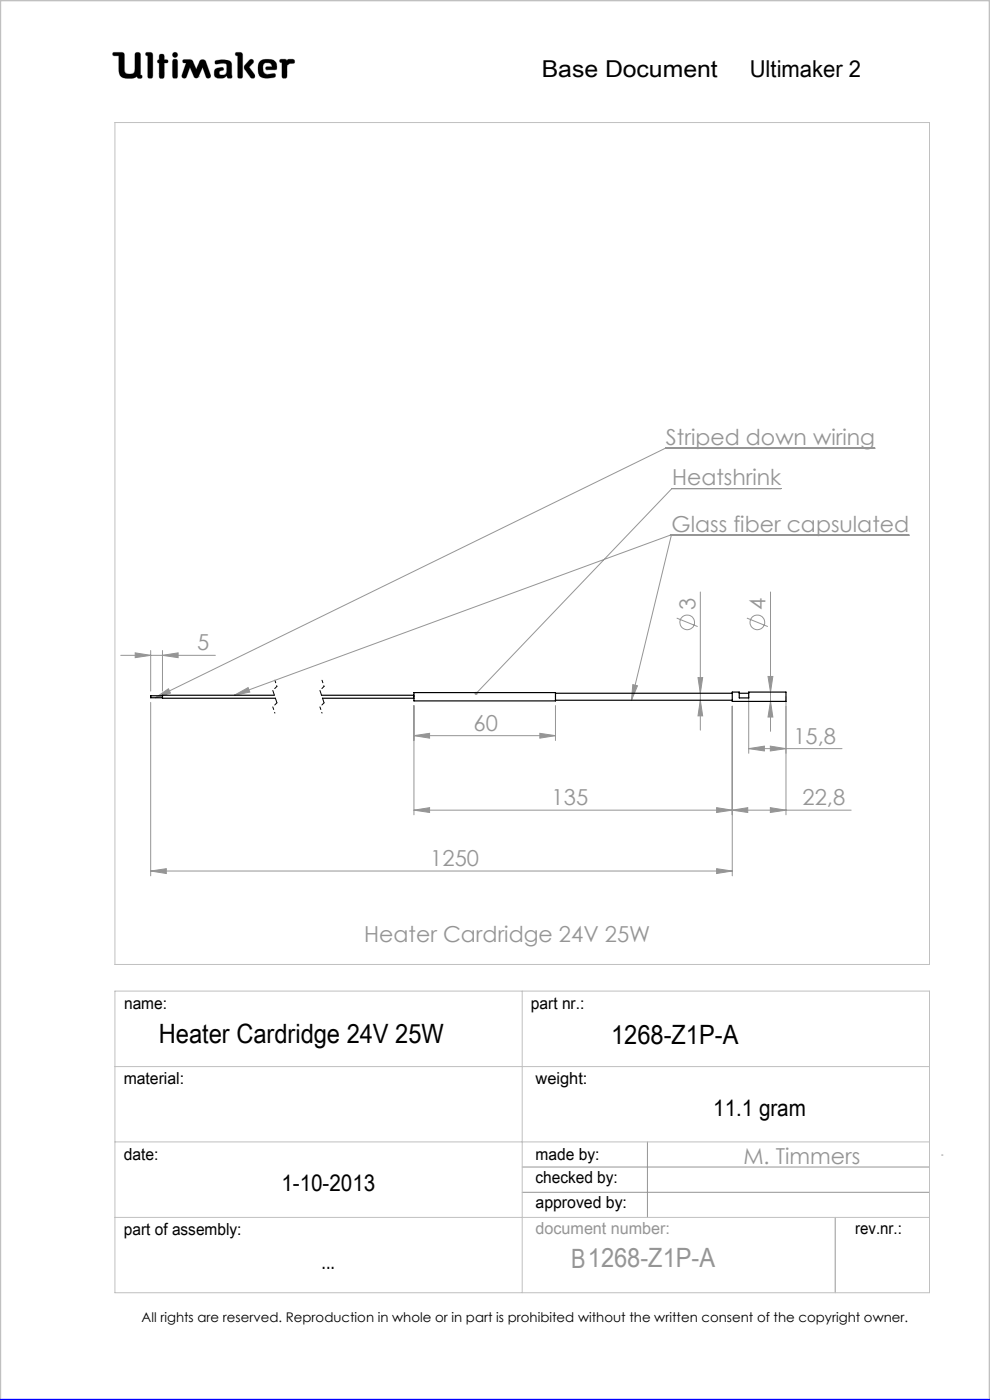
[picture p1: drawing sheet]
<svg xmlns="http://www.w3.org/2000/svg" width="210mm" height="297mm" viewBox="0 0 210 297" stroke-linecap="round" stroke-linejoin="round" font-family="sans-serif">
<g fill="none" stroke="#c0c0c0" stroke-width=".21">
<path d="M24 11.1h1.9l.4 .3 .2 3.9a1.51 1.51 0 0 0 2 0l.2-4a.77 .77 0 0 1 1 0l.1 4.6 .3 .1a.39 .39 0 0 1-.3 .6l-.6-.1-.1-.3a3.8 3.8 0 0 1-3 .3l-.6-.5-.2-.6-.1-3.6h-1a.39 .39 0 0 1-.3-.2 .39 .39 0 0 1 .1-.5zM31 11.1l1.2 .1 .2 .4-.1 4.8a.6 .6 0 0 1-.6 .2 .6 .6 0 0 1-.4-.5v-4.3l-.4-.1zM33.8 12.7v-1.1a.6 .6 0 0 1 .7-.1 .6 .6 0 0 1 .4 .5v.7h.6a.37 .37 0 0 1 0 .6l-.6 .1-.1 3.1a.6 .6 0 0 1-.6 .1 .6 .6 0 0 1-.4-.5v-2.7M33.8 12.7h.1M33.8 13.4h.1M33.8 15.7h.1M33.8 12.7h-.3l-.1 .3v.2l.4 .2M36.7 11.3l.4-.2 .4 .2 .2 .3-.2 .4-.4 .2-.4-.2-.1-.4zM36.8 12.6h.7l.2 .5v3l-.2 .5h-.7l-.2-.5v-3zM38.9 12.7l1.4-.1 .4 .2 .9 1.9 .7-1.6a.73 .73 0 0 1 .7-.5 .73 .73 0 0 1 .7 .5l1 2.8-.1 .5a.53 .53 0 0 1-.5 .2 .53 .53 0 0 1-.4-.3l-.7-2-1 2.1-.4 .2-.4-.2-.9-2.1-.7 2a.54 .54 0 0 1-.5 .3 .54 .54 0 0 1-.5-.2v-.5l.9-2.5-.7-.2zM42.1 16.3h.1M45.6 12.9a3.7 3.7 0 0 1 3.4 .3l.1 .5 .1 2.7a.64 .64 0 0 1-1-.2l-.1-.1a1.93 1.93 0 0 1-2.5 .2 1.32 1.32 0 0 1 .4-1.8l1-.2 .3 .1 .1 .2v.3a.73 .73 0 0 0-.9 .8 .98 .98 0 0 0 1.4 0l.2-.6-.1-1.5a2.59 2.59 0 0 0-2 0l-.4-.2z"/>
<path d="M50 11.1l1.3 .1 .2 .4-.1 4.8a.57 .57 0 0 1-.6 .2 .57 .57 0 0 1-.4-.5v-4.3l-.4-.1zM52.9 12.8l.4-.2 .4 .1 .1 .4-1 1.1 1.2 1.6 .1 .5-.2 .3h-.4a5.9 5.9 0 0 1-1.7-2.2l.1-.6zM55 13.3a2.62 2.62 0 0 1 3.5-.1l.2 1.1-.1 .5h-2l-.2-.1v-.5l1.3-.1-.2-.5a1.24 1.24 0 0 0-1.6 .1l-.1 1.1 .2 .6 .8 .4 1.5-.2 .1 .1v.6a3.8 3.8 0 0 1-3.3-.1 3.2 3.2 0 0 1-.1-2.9zM56.6 14.8h.1M59.4 12.6h1.2l.3 .3a1.21 1.21 0 0 1 1.5-.2v.7l-.9 .1-.6 .4-.1 2.5a.6 .6 0 0 1-.6 .2 .6 .6 0 0 1-.4-.5v-2.8l-.5-.2zM24.4 26h172.8v178.6h-172.8zM24.4 210.3h172.8v63.9h-172.8zM110.8 210.3v63.9M24.4 226.3h172.8M24.4 242.2h172.8M24.4 258.3h172.8"/>
</g>
<g fill="none" stroke="#959595" stroke-width=".21">
<path d="M185.6 95.1h-44.4l-108.2 52.9M142.4 113.5l-8.5 35.1M165.7 103.6h-23.2l-41.5 43.5M192.8 113.5h-50.6l-92.5 34M25.6 139h20.1M28.7 138.5l3.3 .5-3.3 .5zM32 138v8.6M34.5 139l3.3-.5v1zM34.5 138v8.6M143.5 131.1l4.5 1.8M148.6 125.6v29.3M158.4 131.1l4.5 1.8"/>
<path d="M163.4 125.6v29.5M32 149v36.8M33 148l2.7-1.9 .5 .9zM49.7 147.5l2.9-1.6 .4 .9zM87.8 156.1l3.3-.5v1zM87.8 149.7v23.2M87.8 156.1h30M114.5 155.6l3.3 .5-3.3 .5zM117.8 149.7v7.4M134.2 145.2l1 .3-1.3 3.1zM148.1 143.8h.9l-.4 3.3zM148.6 148.6l.4 3.3h-.9z"/>
<path d="M155.3 149.8v36M158.8 158.8l3.3-.5v1zM158.8 147.8v12M158.8 158.8h19.8M162.9 143.5h1l-.5 3.3zM163.4 158.3l3.3 .5-3.3 .5zM163.4 148.8l.5 3.3h-1zM166.7 147.8v25.1M87.8 171.9l3.3-.6v1.1zM87.8 171.9h92.8M152 171.3l3.3 .6-3.3 .5zM155.3 171.9l3.3-.6v1.1z"/>
<path d="M163.4 171.3l3.3 .6-3.3 .5zM32 184.8l3.3-.5v1zM32 184.8h123.3M152 184.3l3.3 .5-3.3 .5zM110.8 247.6h86.4M110.8 252.9h86.4M137.3 242.2v16.1M177.2 258.3v15.9M199.7 245h.3"/>
<circle cx="145.8" cy="132" r="1.56"/>
<circle cx="160.7" cy="132" r="1.55"/>
</g>
<path d="M0 297v-297h210v297" fill="none" stroke="#c0c0c0" stroke-width=".5"/>
<path d="M0 297h210" fill="none" stroke="#00f" stroke-width=".5"/>
<path d="M45.7 12.9l-.1 .5 .2 .2 1.2-.2 .9 .1 .2 .3-.1 1.4a.84 .84 0 0 1-.6 .7 .84 .84 0 0 1-.9-.3l.1-.4 .4-.2a.36 .36 0 0 0 .4-.4 .36 .36 0 0 0-.4-.3 1.23 1.23 0 0 0-1.6 1 1.07 1.07 0 0 0 .3 1.1 1.07 1.07 0 0 0 1.1 .2h.6l.3-.2a.28 .28 0 0 1 .4-.3 .28 .28 0 0 1 .2 .4 .57 .57 0 0 0 .6 .2 .57 .57 0 0 0 .3-.6l-.1-2.4a1.23 1.23 0 0 0-1.5-1zM50 11.1v.6l.4 .1v4.6l.3 .2h.5l.3-.3v-4.8l-.4-.4zM53 12.7l-1.2 1.3v.5l1.4 2 .6 .1 .2-.2v-.6l-1.2-1.6 1-.9v-.4l-.4-.3zM55.2 12.9a2.9 2.9 0 0 0 .1 3.4l.5 .2 1 .1 1.4-.2 .3-.2-.1-.5-.2-.1-1.4 .2-.6-.2-.3-.4-.1-.5a.99 .99 0 0 1 .7-1.3 .99 .99 0 0 1 1.2 .7l-1.2 .1-.2 .4 .3 .2h1.5a.51 .51 0 0 0 .6-.1 .51 .51 0 0 0 0-.6 1.62 1.62 0 0 0-2-1.5l-1.1 .1zM59.4 12.6l-.1 .6 .5 .1v3l.2 .3h.6l.3-.4v-2.3l.6-.4 .9-.1 .1-.5-.3-.3h-1l-.3 .3-.4-.3zM36.7 12.7l-.1 .3v3.4l.2 .2h.7l.2-.3v-3.4l-.2-.3zM36.6 11.6a.56 .56 0 0 0 1.1 0 .56 .56 0 0 0-1.1 0zM33.8 11.6v1.1l-.4 .2v.4l.4 .1v2.9l.2 .3h.5l.4-.4v-2.8l.7-.1 .1-.4-.3-.2h-.5v-.8l-.2-.4h-.6zM31 11.1l-.1 .6 .4 .1v4.5l.3 .3h.5l.3-.5v-4.7l-.4-.3zM38.8 12.7v.5l.7 .2-.9 2.5 .1 .6 .5 .1 .3-.2 .8-2.1 .9 2.1 .3 .2h.3l.3-.2 .9-2.1 .7 2.1 .6 .2 .4-.2v-.5l-1-2.8-.3-.4h-.7l-.3 .2-.8 1.8-.9-1.9-.4-.2zM24 11.2v.6h1.2v2.7a1.76 1.76 0 0 0 2.2 2.1h.9l.8-.4 .3 .4h.6l.2-.2-.1-.4-.3-.1v-4.4l-.4-.4h-.5l-.3 .4v3.4a.81 .81 0 0 1-1.1 .8h-.1a.86 .86 0 0 1-1-1.1l-.1-3.3-.4-.2z" fill-rule="evenodd" fill="#000"/>
<path d="M57.9 150l.4 1.3M58.3 144.3l.4 1.3M67.9 150l.4 1.3M68.3 144.3l.4 1.3" fill="none" stroke="#000" stroke-width=".21" stroke-dasharray="1.3 .6" stroke-dashoffset=".7"/>
<path d="M58.7 145.6l-.8 .9M58.7 149.1l-.8 .9M68.7 145.6l-.8 .9M68.7 149.1l-.8 .9" fill="none" stroke="#000" stroke-width=".21" stroke-dasharray="1.3 .6" stroke-dashoffset=".6"/>
<path d="M57.9 146.5l.8 2.6M67.9 146.5l.8 2.6" fill="none" stroke="#000" stroke-width=".21" stroke-dasharray="1.3 .6" stroke-dashoffset=".2"/>
<g fill="#959595">
<path d="M134.2 145.2l1 .3-1.3 3.1zM100.8 146.8l-.2 .2 .2 .4 .2-.3-.2 .3a.34 .34 0 0 0 .4-.1 .34 .34 0 0 0 0-.4 .34 .34 0 0 0-.4-.1zM33 148l2.7-1.9 .5 .9zM49.7 147.5l2.9-1.6 .4 .9z"/>
<path d="M163.4 158.3l3.3 .5-3.3 .5zM158.8 158.8l3.3-.5v1zM152 184.3l3.3 .5-3.3 .5zM32 184.8l3.3-.5v1zM34.5 139l3.3-.5v1zM28.7 138.5l3.3 .5-3.3 .5z"/>
<path d="M155.3 171.9l3.3-.6v1.1zM163.4 171.3l3.3 .6-3.3 .5zM87.8 171.9l3.3-.6v1.1zM152 171.3l3.3 .6-3.3 .5zM87.8 156.1l3.3-.5v1zM114.5 155.6l3.3 .5-3.3 .5z"/>
<path d="M148.6 148.6l.4 3.3h-.9zM148.1 143.8h.9l-.4 3.3z"/>
<path d="M162.9 143.5h1l-.5 3.3zM163.4 148.8l.5 3.3h-1z"/>
</g>
<path d="M34.5 147.6h-2.5v.4h2.5M58.2 147.5h-23.7v.6h23.9M68.2 147.5h19.6M68.4 148.1h19.4M87.8 146.9h30v1.8h-30zM117.8 147.1h37.5M117.8 148.6h37.5M155.3 146.8h1.5v1.3h2v-1.3h7.9v2h-11.4zM156.8 147.1h2" fill="none" stroke="#000" stroke-width=".25"/>
<g font-size="5.6">
<text x="33.7" y="221.2">Heater Cardridge 24V 25W</text>
<text x="129.6" y="221.4">1268-Z1P-A</text>
</g>
<text font-size="5.6" fill="#959595" x="121.1" y="269.1">B1268-Z1P-A</text>
<g font-size="4.9">
<text x="114.9" y="16.4">Base Document</text>
<text x="159" y="16.3">Ultimaker 2</text>
<text x="151.3" y="236.7">11.1 gram</text>
<text x="59.7" y="252.7">1-10-2013</text>
<text x="68.2" y="269.3">...</text>
</g>
<g font-size="4.7" fill="#959595">
<text x="141.3" y="94.4">Striped down wiring</text>
<text x="142.6" y="103">Heatshrink</text>
<text x="142.5" y="112.8">Glass fiber capsulated</text>
<text x="147.5" y="129.4" transform="rotate(-90 147.5 129.4)">3</text>
<text x="162.4" y="129.4" transform="rotate(-90 162.4 129.4)">4</text>
<text x="41.8" y="138">5</text>
<text x="100.4" y="155.1">60</text>
<text x="168.3" y="157.8">15,8</text>
<text x="117" y="170.8">135</text>
<text x="170.2" y="170.8">22,8</text>
<text x="91.3" y="183.8">1250</text>
<text x="77.3" y="199.9">Heater Cardridge 24V 25W</text>
<text x="157.7" y="246.9">M. Timmers</text>
</g>
<g font-size="3.5">
<text x="26.3" y="214.1">name:</text>
<text x="112.6" y="214">part nr.:</text>
<text x="26.2" y="229.9">material:</text>
<text x="113.6" y="229.9">weight:</text>
<text x="26.3" y="246">date:</text>
<text x="113.6" y="246">made by:</text>
<text x="113.6" y="251.1">checked by:</text>
<text x="113.6" y="256.3">approved by:</text>
<text x="26.3" y="262">part of assembly:</text>
<text x="181.4" y="261.9">rev.nr.:</text>
</g>
<text font-size="3.5" fill="#959595" x="113.6" y="261.8">document number:</text>
<text font-size="2.8" x="30" y="280.4">All rights are reserved. Reproduction in whole or in part is prohibited without the written consent of the copyright owner.</text>
</svg>
